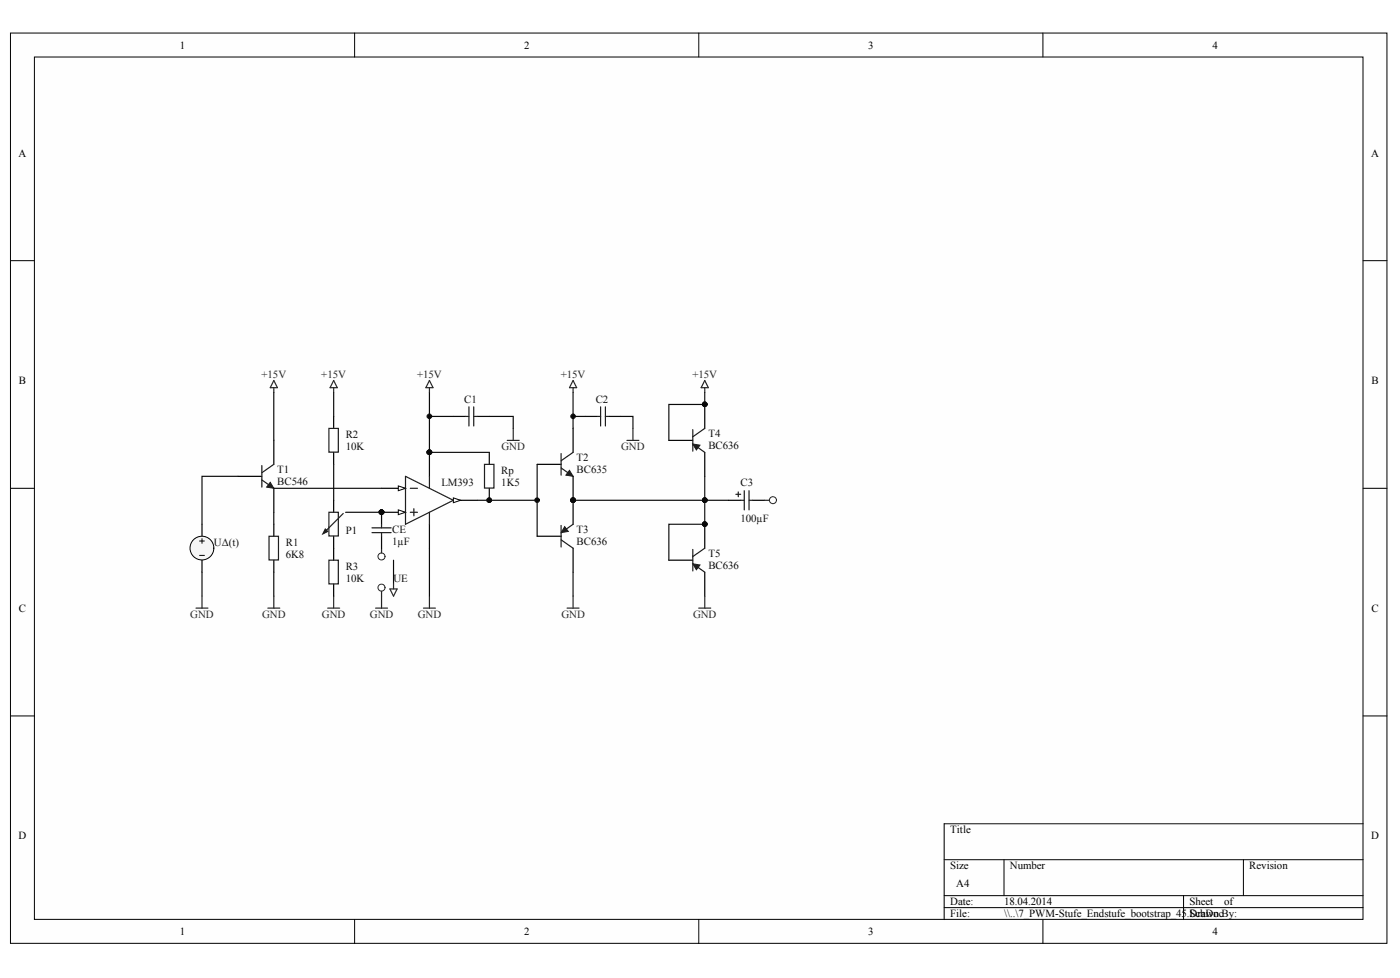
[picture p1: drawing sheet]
<svg xmlns="http://www.w3.org/2000/svg" width="288mm" height="201mm" viewBox="0 0 288 201" stroke-linecap="round" stroke-linejoin="round" font-family="sans-serif">
<g fill="#fefefe" stroke="#000" stroke-width=".21">
<path d="M2.2 6.8h283v187.2h-283z"/>
<path d="M7.1 11.7h273.2v177.3h-273.2z"/>
</g>
<g fill="none" stroke="#000" stroke-width=".21">
<path d="M72.9 6.8v4.9M143.7 6.8v4.9M214.4 6.8v4.9M2.2 53.6h4.9M280.3 53.6h4.9M2.2 100.4h4.9M280.3 100.4h4.9M2.2 147.2h4.9M280.3 147.2h4.9M194.1 176.8h86.2M206.4 176.8v7.4M255.7 176.8v7.4"/>
<path d="M280.3 169.4h-86.2v19.7M72.9 189.1v4.9M143.7 189.1v4.9M194.1 184.2h86.2M194.1 186.6h86.2M214.4 189.1v4.9M243.4 184.2v4.9"/>
</g>
<path d="M78.5 100.4h4.9" fill="none" stroke="#000" stroke-width=".25"/>
<path d="M81.9 99.9l1.5 .5-1.5 .5z" fill="#fefefe" stroke="#000" stroke-width=".21"/>
<path d="M78.5 105.3h4.9" fill="none" stroke="#000" stroke-width=".25"/>
<path d="M81.9 104.8l1.5 .5-1.5 .5z" fill="#fefefe" stroke="#000" stroke-width=".21"/>
<g fill="#0e0e0e" stroke="#0e0e0e" stroke-width=".21">
<circle cx="78.4" cy="105.3" r=".47"/>
<circle cx="88.3" cy="93" r=".47"/>
</g>
<path d="M88.3 93v4.9M93.2 102.9h4.9" fill="none" stroke="#000" stroke-width=".25"/>
<path d="M93.2 102.4l1.5 .5-1.5 .5z" fill="#fefefe" stroke="#000" stroke-width=".21"/>
<path d="M41.5 107.8v2.5M41.5 115.2v2.4M88.3 107.8v4.9" fill="none" stroke="#000" stroke-width=".25"/>
<path d="M83.4 97.9l9.8 5-9.8 4.9zM88.3 97.9v2.5M84.4 100.4h1.4M84.4 105.3h1.4M85.1 104.6v1.5M88.3 105.3v2.5" fill="none" stroke="#1c1c1c" stroke-width=".25"/>
<g fill="#0e0e0e" stroke="#0e0e0e" stroke-width=".21">
<circle cx="78.4" cy="105.3" r=".47"/>
<circle cx="88.3" cy="93" r=".47"/>
</g>
<path d="M67.4 125h2.4M68.6 122.6v2.4M87.1 125h2.4M88.3 122.6v2.4" fill="none" stroke="#262626" stroke-width=".25"/>
<circle cx="41.5" cy="112.7" r="2.44" fill="#f5f5f5" stroke="#000" stroke-width=".21"/>
<path d="M41 111.2h1M41 114.2h1M41.5 110.7v1" fill="none" stroke="#000" stroke-width=".21"/>
<g fill="none" stroke="#0e0e0e" stroke-width=".25">
<path d="M48.9 97.9h-7.4v9.9M56.3 80.7v9.8M68.6 80.7v4.9M68.6 95.5v7.4M88.3 80.7v12.3h12.3M88.3 85.6h4.9M100.6 85.6h4.9v2.5M110.5 95.5v14.8M117.8 85.6h2.5M117.8 80.7v7.4M127.7 85.6h2.4v2.5M144.9 80.7v2.5h-7.4v7.3"/>
<path d="M144.9 97.9v9.9h-7.4v7.4M41.5 117.6v5M56.3 105.3v2.5M56.3 117.6v5M56.3 100.4h22.2M71.1 105.3h7.4M80.9 115.2v4.9M88.3 112.7v9.9M98.1 102.9h12.4M117.8 117.6v5M117.8 102.9h32"/>
</g>
<g fill="none" stroke="#262626" stroke-width=".25">
<path d="M56.3 78.2l.7 1.5h-1.4zM56.3 79.7v1M68.6 78.2l.7 1.5h-1.4zM68.6 79.7v1M88.3 78.2l.7 1.5h-1.4zM88.3 79.7v1M117.8 78.2l.8 1.5h-1.5zM117.8 79.7v1M144.9 78.2l.7 1.5h-1.4zM144.9 79.7v1M104.3 90.5h2.5M105.5 88.1v2.4"/>
<path d="M128.9 90.5h2.5M130.1 88.1v2.4M78.5 112.7v1M157.2 102.9h1M40.3 125h2.5M41.5 122.6v2.4M55.1 125h2.4M56.3 122.6v2.4M77.2 125h2.5M78.5 121.6v3.4M80.2 121.1h1.5l-.8 1.5zM80.9 120.1v1"/>
<path d="M116.6 125h2.5M117.8 122.6v2.4M143.7 125h2.4M144.9 122.6v2.4"/>
</g>
<g fill="none" stroke="#000" stroke-width=".25">
<path d="M48.9 97.9h4.9M56.3 90.5v5M68.6 85.6v2.5M68.6 93v2.5M93.2 85.6h2.5M98.1 85.6h2.5M100.6 93v2.5M110.5 95.5h4.9M117.8 88.1v4.9M117.8 97.9v9.9M120.3 85.6h2.5M125.2 85.6h2.5"/>
<path d="M137.5 90.5h4.9M144.9 83.2v4.9M144.9 93v4.9M56.3 100.4v4.9M56.3 107.8v2.5M56.3 115.2v2.4M68.6 102.9v2.4M68.6 110.3v4.9M78.5 105.3v2.5M78.5 110.3v2.4M100.6 100.4v2.5M110.5 110.3h4.9"/>
<path d="M117.8 112.7v4.9M137.5 115.2h4.9M144.9 107.8v4.9M144.9 117.6v5M149.8 102.9h2.5M154.8 102.9h2.4M68.6 120.1v2.5"/>
</g>
<g fill="none" stroke="#1c1c1c" stroke-width=".25">
<path d="M53.8 98.7l2.5 1.7M53.8 95.7v4.5M56.3 95.5l-2.5 1.7M67.6 88.1h2v4.9h-2zM95.7 85.6h.7M96.4 83.7v3.9M97.4 83.7v3.9M97.4 85.6h.7M99.6 95.5h2v4.9h-2zM115.4 96.2l2.4 1.7M115.4 93.3v4.4M117.8 93l-2.4 1.7"/>
<path d="M122.8 85.6h.7M123.5 83.7v3.9M124.5 85.6h.7M124.5 83.7v3.9M142.4 88.3v4.5M143.2 91.8l1.7 1.2M144.9 88.1l-2.5 1.7M55.3 110.3h2v4.8h-2zM67.6 105.3h2v4.9h-2zM67.6 115.2h2v4.9h-2zM70.6 105.6l-3.7 3.7M76.5 108.5h3.9"/>
<path d="M76.5 109.5h3.9M78.5 107.8v.7M78.5 109.5v.8M115.4 108v4.5M115.4 111l2.4 1.7M117.8 107.8l-1.7 1.2M142.4 113v4.4M143.2 116.4l1.7 1.2M144.9 112.7l-2.5 1.7M151.3 101.6h1M151.8 101.1v1M152.3 102.9h.7"/>
<path d="M153 100.9v3.9M154 102.9h.8M154 100.9v3.9"/>
</g>
<path d="M66.9 108.8l.5 .5-1 .5z" fill="#1c1c1c" stroke="#1c1c1c" stroke-width=".25"/>
<g fill="#1c1c1c" stroke="#1c1c1c" stroke-width=".21">
<path d="M55.6 99.2l.7 1.2-1.5-.2z"/>
<path d="M117.1 96.7l.7 1.2-1.4-.2z"/>
<path d="M116.1 108.3l.8 1-1.5 .2z"/>
<path d="M142.4 91.3l1.5 .2-.7 1z"/>
<path d="M142.4 115.9l1.5 .3-.7 1z"/>
</g>
<g fill="#0e0e0e" stroke="#0e0e0e" stroke-width=".21">
<circle cx="100.6" cy="102.8" r=".47"/>
<circle cx="88.3" cy="93" r=".47"/>
<circle cx="88.3" cy="85.6" r=".47"/>
<circle cx="117.8" cy="102.8" r=".47"/>
<circle cx="110.4" cy="102.8" r=".47"/>
<circle cx="117.8" cy="85.6" r=".47"/>
<circle cx="144.9" cy="83.1" r=".47"/>
<circle cx="144.9" cy="107.8" r=".47"/>
<circle cx="144.9" cy="102.8" r=".47"/>
<circle cx="78.4" cy="105.3" r=".47"/>
</g>
<g fill="none" stroke="#262626" stroke-width=".21">
<circle cx="78.4" cy="114.4" r=".72"/>
<circle cx="158.9" cy="102.8" r=".72"/>
<circle cx="78.4" cy="120.8" r=".72"/>
</g>
<g font-size="2.2">
<text x="37" y="10">1</text>
<text x="107.8" y="10">2</text>
<text x="178.5" y="10">3</text>
<text x="249.3" y="10">4</text>
<text x="3.8" y="32.2">A</text>
<text x="282" y="32.2">A</text>
<text x="3.9" y="79">B</text>
<text x="282" y="79">B</text>
<text x="3.9" y="125.8">C</text>
<text x="282" y="125.8">C</text>
<text x="3.8" y="172.6">D</text>
<text x="195.4" y="171.4">Title</text>
<text x="282" y="172.6">D</text>
<text x="195.4" y="178.7">Size</text>
<text x="207.7" y="178.7">Number</text>
<text x="256.9" y="178.7">Revision</text>
<text x="196.6" y="182.4">A4</text>
<text x="195.4" y="186.1">Date:</text>
<text x="195.4" y="188.6">File:</text>
<text x="206.4" y="186.1">18.04.2014</text>
<text x="206.4" y="188.6">\\..\7_PWM-Stufe_Endstufe_bootstrap_45.SchDoc</text>
<text x="244.6" y="186.1">Sheet</text>
<text x="244.6" y="188.6">Drawn By:</text>
<text x="251.7" y="186.1">of</text>
<text x="37" y="192.3">1</text>
<text x="107.8" y="192.3">2</text>
<text x="178.5" y="192.3">3</text>
<text x="249.3" y="192.3">4</text>
</g>
<g font-size="2.2" fill="#262626">
<text x="53.8" y="77.7">+15V</text>
<text x="66.1" y="77.7">+15V</text>
<text x="85.8" y="77.7">+15V</text>
<text x="115.3" y="77.7">+15V</text>
<text x="142.4" y="77.7">+15V</text>
<text x="103.1" y="92.5">GND</text>
<text x="127.7" y="92.5">GND</text>
<text x="39.1" y="127">GND</text>
<text x="53.9" y="127">GND</text>
<text x="66.2" y="127">GND</text>
<text x="76.1" y="127">GND</text>
<text x="85.9" y="127">GND</text>
<text x="115.4" y="127">GND</text>
<text x="142.5" y="127">GND</text>
</g>
<g font-size="2.2" fill="#0e0e0e">
<text x="95.4" y="82.9">C1</text>
<text x="122.5" y="82.9">C2</text>
<text x="145.7" y="89.8">T4</text>
<text x="71.1" y="90.1">R2</text>
<text x="71.1" y="92.5">10K</text>
<text x="118.6" y="94.7">T2</text>
<text x="145.7" y="92.3">BC636</text>
<text x="57" y="97.2">T1</text>
<text x="57" y="99.7">BC546</text>
<text x="90.8" y="99.9">LM393</text>
<text x="103.1" y="99.9">1K5</text>
<text x="103.1" y="97.4">Rp</text>
<text x="118.6" y="97.2">BC635</text>
<text x="152.3" y="99.9">C3</text>
<text x="152.3" y="107.3">100µF</text>
<text x="44" y="112.3">UΔ(t)</text>
<text x="58.8" y="112.3">R1</text>
<text x="71.1" y="109.8">P1</text>
<text x="80.7" y="109.5">CE</text>
<text x="80.7" y="112">1µF</text>
<text x="118.6" y="109.5">T3</text>
<text x="118.6" y="112">BC636</text>
<text x="58.8" y="114.7">6K8</text>
<text x="71.1" y="117.1">R3</text>
<text x="71.1" y="119.6">10K</text>
<text x="80.9" y="119.6">UE</text>
<text x="145.7" y="114.4">T5</text>
<text x="145.7" y="116.9">BC636</text>
</g>
</svg>
